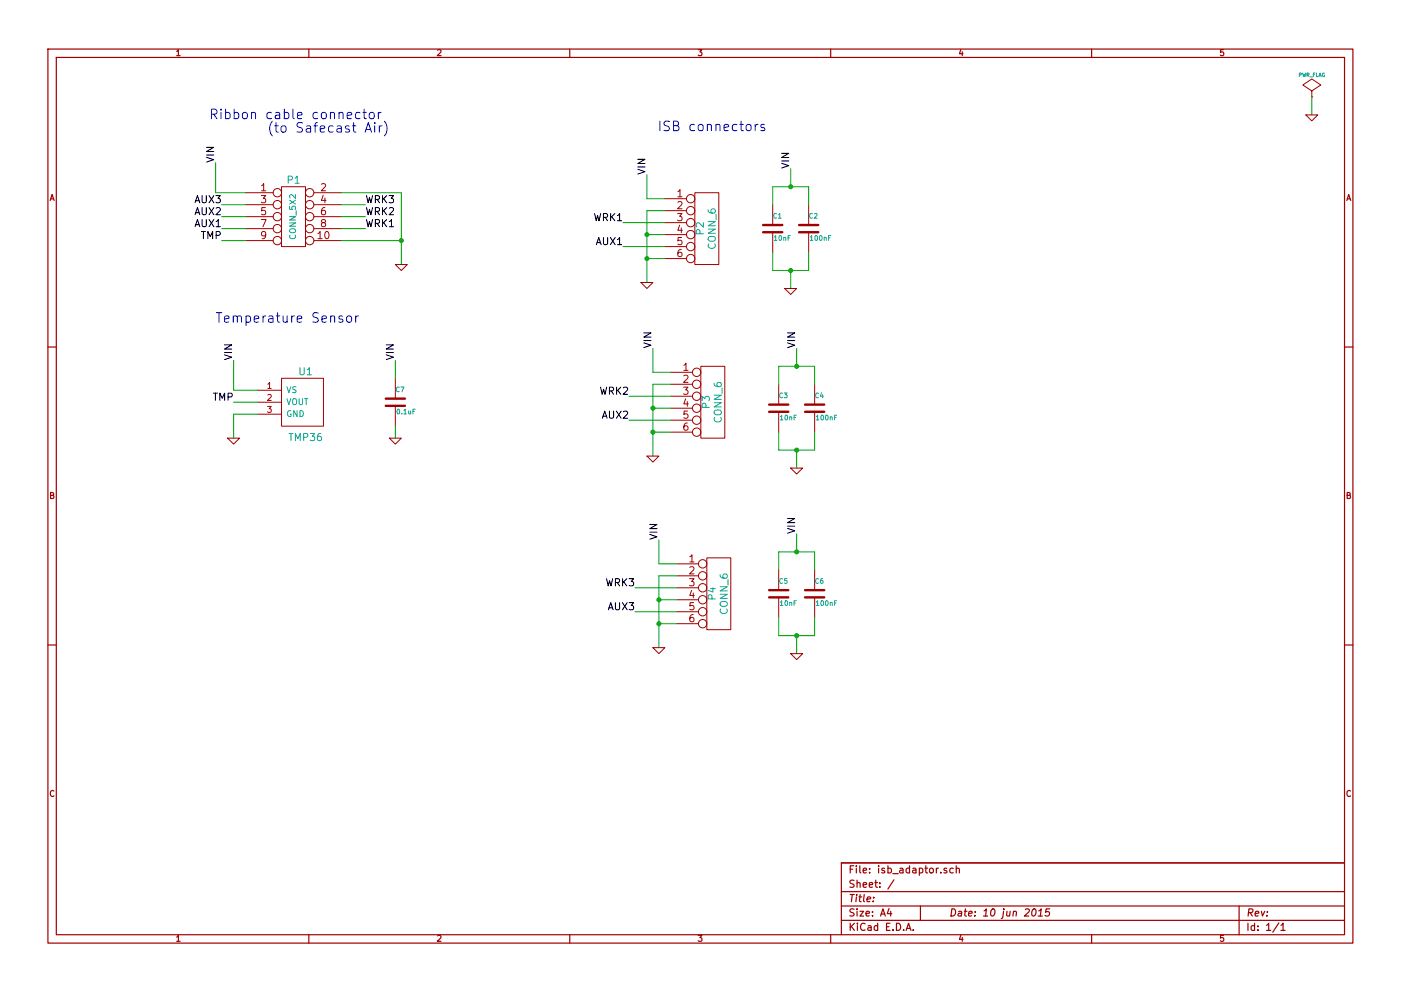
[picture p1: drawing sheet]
EESchema Schematic File Version 2
LIBS:power
LIBS:device
LIBS:transistors
LIBS:conn
LIBS:linear
LIBS:regul
LIBS:74xx
LIBS:cmos4000
LIBS:adc-dac
LIBS:memory
LIBS:xilinx
LIBS:special
LIBS:microcontrollers
LIBS:dsp
LIBS:microchip
LIBS:analog_switches
LIBS:motorola
LIBS:texas
LIBS:intel
LIBS:audio
LIBS:interface
LIBS:digital-audio
LIBS:philips
LIBS:display
LIBS:cypress
LIBS:siliconi
LIBS:opto
LIBS:atmel
LIBS:contrib
LIBS:valves
LIBS:tmp36
EELAYER 27 0
EELAYER END
$Descr A4 11693 8268
encoding utf-8
Sheet 1 1
Title ""
Date "10 jun 2015"
Rev ""
Comp ""
Comment1 ""
Comment2 ""
Comment3 ""
Comment4 ""
$EndDescr
$Comp
L CONN_6 P2
U 1 1
P 5900 1900
F 0 "P2" V 5850 1900 60  0000 C CNN
F 1 "CONN_6" V 5950 1900 60  0000 C CNN
F 2 "" H 5900 1900 60  0000 C CNN
F 3 "" H 5900 1900 60  0000 C CNN
	1    5900 1900
	1    0    0    -1  
$EndComp
$Comp
L CONN_5X2 P1
U 1 1
P 2450 1800
F 0 "P1" H 2450 2100 60  0000 C CNN
F 1 "CONN_5X2" V 2450 1800 50  0000 C CNN
F 2 "" H 2450 1800 60  0000 C CNN
F 3 "" H 2450 1800 60  0000 C CNN
	1    2450 1800
	1    0    0    -1  
$EndComp
Wire Wire Line
	5400 1650 5400 1450
Wire Wire Line
	5400 1750 5400 2350
$Comp
L GND #PWR01
U 1 1
P 5400 2350
F 0 "#PWR01" H 5400 2350 30  0001 C CNN
F 1 "GND" H 5400 2280 30  0001 C CNN
F 2 "" H 5400 2350 60  0000 C CNN
F 3 "" H 5400 2350 60  0000 C CNN
	1    5400 2350
	1    0    0    -1  
$EndComp
Text Label 5400 1450 1    60   ~ 0
VIN
Wire Wire Line
	5550 1650 5400 1650
Wire Wire Line
	5550 1750 5400 1750
Wire Wire Line
	5550 1950 5400 1950
Connection ~ 5400 1950
Wire Wire Line
	5550 2150 5400 2150
Connection ~ 5400 2150
Wire Wire Line
	5550 1850 5200 1850
Wire Wire Line
	5550 2050 5200 2050
Text Label 5200 1850 2    60   ~ 0
WRK1
Text Label 5200 2050 2    60   ~ 0
AUX1
$Comp
L CONN_6 P3
U 1 1
P 5950 3350
F 0 "P3" V 5900 3350 60  0000 C CNN
F 1 "CONN_6" V 6000 3350 60  0000 C CNN
F 2 "" H 5950 3350 60  0000 C CNN
F 3 "" H 5950 3350 60  0000 C CNN
	1    5950 3350
	1    0    0    -1  
$EndComp
Wire Wire Line
	5450 3100 5450 2900
Wire Wire Line
	5450 3200 5450 3800
$Comp
L GND #PWR02
U 1 1
P 5450 3800
F 0 "#PWR02" H 5450 3800 30  0001 C CNN
F 1 "GND" H 5450 3730 30  0001 C CNN
F 2 "" H 5450 3800 60  0000 C CNN
F 3 "" H 5450 3800 60  0000 C CNN
	1    5450 3800
	1    0    0    -1  
$EndComp
Text Label 5450 2900 1    60   ~ 0
VIN
Wire Wire Line
	5600 3100 5450 3100
Wire Wire Line
	5600 3200 5450 3200
Wire Wire Line
	5600 3400 5450 3400
Connection ~ 5450 3400
Wire Wire Line
	5600 3600 5450 3600
Connection ~ 5450 3600
Wire Wire Line
	5600 3300 5250 3300
Wire Wire Line
	5600 3500 5250 3500
Text Label 5250 3300 2    60   ~ 0
WRK2
Text Label 5250 3500 2    60   ~ 0
AUX2
$Comp
L CONN_6 P4
U 1 1
P 6000 4950
F 0 "P4" V 5950 4950 60  0000 C CNN
F 1 "CONN_6" V 6050 4950 60  0000 C CNN
F 2 "" H 6000 4950 60  0000 C CNN
F 3 "" H 6000 4950 60  0000 C CNN
	1    6000 4950
	1    0    0    -1  
$EndComp
Wire Wire Line
	5500 4700 5500 4500
Wire Wire Line
	5500 4800 5500 5400
$Comp
L GND #PWR03
U 1 1
P 5500 5400
F 0 "#PWR03" H 5500 5400 30  0001 C CNN
F 1 "GND" H 5500 5330 30  0001 C CNN
F 2 "" H 5500 5400 60  0000 C CNN
F 3 "" H 5500 5400 60  0000 C CNN
	1    5500 5400
	1    0    0    -1  
$EndComp
Text Label 5500 4500 1    60   ~ 0
VIN
Wire Wire Line
	5650 4700 5500 4700
Wire Wire Line
	5650 4800 5500 4800
Wire Wire Line
	5650 5000 5500 5000
Connection ~ 5500 5000
Wire Wire Line
	5650 5200 5500 5200
Connection ~ 5500 5200
Wire Wire Line
	5650 4900 5300 4900
Wire Wire Line
	5650 5100 5300 5100
Text Label 5300 4900 2    60   ~ 0
WRK3
Text Label 5300 5100 2    60   ~ 0
AUX3
Wire Wire Line
	2050 1600 1800 1600
Wire Wire Line
	1800 1600 1800 1350
Wire Wire Line
	2850 1600 3350 1600
Wire Wire Line
	3350 1600 3350 2200
Wire Wire Line
	3350 2000 2850 2000
Connection ~ 3350 2000
$Comp
L GND #PWR04
U 1 1
P 3350 2200
F 0 "#PWR04" H 3350 2200 30  0001 C CNN
F 1 "GND" H 3350 2130 30  0001 C CNN
F 2 "" H 3350 2200 60  0000 C CNN
F 3 "" H 3350 2200 60  0000 C CNN
	1    3350 2200
	1    0    0    -1  
$EndComp
Wire Wire Line
	2050 1900 1850 1900
Wire Wire Line
	2050 1700 1850 1700
Wire Wire Line
	2050 1800 1850 1800
Wire Wire Line
	2050 2000 1850 2000
Wire Wire Line
	2850 1700 3050 1700
Wire Wire Line
	2850 1800 3050 1800
Wire Wire Line
	2850 1900 3050 1900
Text Label 1850 2000 2    60   ~ 0
TMP
Text Label 3050 1900 0    60   ~ 0
WRK1
Text Label 3050 1800 0    60   ~ 0
WRK2
Text Label 3050 1700 0    60   ~ 0
WRK3
Text Label 1850 1900 2    60   ~ 0
AUX1
Text Label 1850 1800 2    60   ~ 0
AUX2
Text Label 1850 1700 2    60   ~ 0
AUX3
Text Label 1800 1350 1    60   ~ 0
VIN
Text Notes 3250 1000 2    80   ~ 0
Ribbon cable connector \n(to Safecast Air)
Text Notes 6400 1100 2    80   ~ 0
ISB connectors
$Comp
L C C1
U 1 1
P 6450 1900
F 0 "C1" H 6450 2000 40  0000 L CNN
F 1 "10nF" H 6456 1815 40  0000 L CNN
F 2 "~" H 6488 1750 30  0000 C CNN
F 3 "~" H 6450 1900 60  0000 C CNN
	1    6450 1900
	1    0    0    -1  
$EndComp
$Comp
L C C2
U 1 1
P 6750 1900
F 0 "C2" H 6750 2000 40  0000 L CNN
F 1 "100nF" H 6756 1815 40  0000 L CNN
F 2 "~" H 6788 1750 30  0000 C CNN
F 3 "~" H 6750 1900 60  0000 C CNN
	1    6750 1900
	1    0    0    -1  
$EndComp
Wire Wire Line
	6450 1700 6450 1550
Wire Wire Line
	6450 1550 6750 1550
Wire Wire Line
	6750 1550 6750 1700
Wire Wire Line
	6600 1550 6600 1400
Connection ~ 6600 1550
Wire Wire Line
	6450 2100 6450 2250
Wire Wire Line
	6450 2250 6750 2250
Wire Wire Line
	6750 2250 6750 2100
Wire Wire Line
	6600 2250 6600 2400
Connection ~ 6600 2250
$Comp
L GND #PWR05
U 1 1
P 6600 2400
F 0 "#PWR05" H 6600 2400 30  0001 C CNN
F 1 "GND" H 6600 2330 30  0001 C CNN
F 2 "" H 6600 2400 60  0000 C CNN
F 3 "" H 6600 2400 60  0000 C CNN
	1    6600 2400
	1    0    0    -1  
$EndComp
Text Label 6600 1400 1    60   ~ 0
VIN
$Comp
L C C3
U 1 1
P 6500 3400
F 0 "C3" H 6500 3500 40  0000 L CNN
F 1 "10nF" H 6506 3315 40  0000 L CNN
F 2 "~" H 6538 3250 30  0000 C CNN
F 3 "~" H 6500 3400 60  0000 C CNN
	1    6500 3400
	1    0    0    -1  
$EndComp
$Comp
L C C4
U 1 1
P 6800 3400
F 0 "C4" H 6800 3500 40  0000 L CNN
F 1 "100nF" H 6806 3315 40  0000 L CNN
F 2 "~" H 6838 3250 30  0000 C CNN
F 3 "~" H 6800 3400 60  0000 C CNN
	1    6800 3400
	1    0    0    -1  
$EndComp
Wire Wire Line
	6500 3200 6500 3050
Wire Wire Line
	6500 3050 6800 3050
Wire Wire Line
	6800 3050 6800 3200
Wire Wire Line
	6650 3050 6650 2900
Connection ~ 6650 3050
Wire Wire Line
	6500 3600 6500 3750
Wire Wire Line
	6500 3750 6800 3750
Wire Wire Line
	6800 3750 6800 3600
Wire Wire Line
	6650 3750 6650 3900
Connection ~ 6650 3750
$Comp
L GND #PWR06
U 1 1
P 6650 3900
F 0 "#PWR06" H 6650 3900 30  0001 C CNN
F 1 "GND" H 6650 3830 30  0001 C CNN
F 2 "" H 6650 3900 60  0000 C CNN
F 3 "" H 6650 3900 60  0000 C CNN
	1    6650 3900
	1    0    0    -1  
$EndComp
Text Label 6650 2900 1    60   ~ 0
VIN
$Comp
L C C5
U 1 1
P 6500 4950
F 0 "C5" H 6500 5050 40  0000 L CNN
F 1 "10nF" H 6506 4865 40  0000 L CNN
F 2 "~" H 6538 4800 30  0000 C CNN
F 3 "~" H 6500 4950 60  0000 C CNN
	1    6500 4950
	1    0    0    -1  
$EndComp
$Comp
L C C6
U 1 1
P 6800 4950
F 0 "C6" H 6800 5050 40  0000 L CNN
F 1 "100nF" H 6806 4865 40  0000 L CNN
F 2 "~" H 6838 4800 30  0000 C CNN
F 3 "~" H 6800 4950 60  0000 C CNN
	1    6800 4950
	1    0    0    -1  
$EndComp
Wire Wire Line
	6500 4750 6500 4600
Wire Wire Line
	6500 4600 6800 4600
Wire Wire Line
	6800 4600 6800 4750
Wire Wire Line
	6650 4600 6650 4450
Connection ~ 6650 4600
Wire Wire Line
	6500 5150 6500 5300
Wire Wire Line
	6500 5300 6800 5300
Wire Wire Line
	6800 5300 6800 5150
Wire Wire Line
	6650 5300 6650 5450
Connection ~ 6650 5300
$Comp
L GND #PWR07
U 1 1
P 6650 5450
F 0 "#PWR07" H 6650 5450 30  0001 C CNN
F 1 "GND" H 6650 5380 30  0001 C CNN
F 2 "" H 6650 5450 60  0000 C CNN
F 3 "" H 6650 5450 60  0000 C CNN
	1    6650 5450
	1    0    0    -1  
$EndComp
Text Label 6650 4450 1    60   ~ 0
VIN
$Comp
L TMP36 U1
U 1 1
P 2500 3350
F 0 "U1" H 2550 3600 60  0000 C CNN
F 1 "TMP36" H 2550 3050 60  0000 C CNN
F 2 "~" H 2700 3150 60  0000 C CNN
F 3 "~" H 2700 3150 60  0000 C CNN
	1    2500 3350
	1    0    0    -1  
$EndComp
Wire Wire Line
	2150 3250 1950 3250
Wire Wire Line
	1950 3250 1950 3000
Wire Wire Line
	2150 3350 1950 3350
Wire Wire Line
	2150 3450 1950 3450
Wire Wire Line
	1950 3450 1950 3650
$Comp
L GND #PWR08
U 1 1
P 1950 3650
F 0 "#PWR08" H 1950 3650 30  0001 C CNN
F 1 "GND" H 1950 3580 30  0001 C CNN
F 2 "" H 1950 3650 60  0000 C CNN
F 3 "" H 1950 3650 60  0000 C CNN
	1    1950 3650
	1    0    0    -1  
$EndComp
Text Label 1950 3350 2    60   ~ 0
TMP
Text Label 1950 3000 1    60   ~ 0
VIN
$Comp
L C C7
U 1 1
P 3300 3350
F 0 "C7" H 3300 3450 40  0000 L CNN
F 1 "0.1uF" H 3306 3265 40  0000 L CNN
F 2 "~" H 3338 3200 30  0000 C CNN
F 3 "~" H 3300 3350 60  0000 C CNN
	1    3300 3350
	1    0    0    -1  
$EndComp
Wire Wire Line
	3300 3000 3300 3150
Wire Wire Line
	3300 3650 3300 3550
$Comp
L GND #PWR09
U 1 1
P 3300 3650
F 0 "#PWR09" H 3300 3650 30  0001 C CNN
F 1 "GND" H 3300 3580 30  0001 C CNN
F 2 "" H 3300 3650 60  0000 C CNN
F 3 "" H 3300 3650 60  0000 C CNN
	1    3300 3650
	1    0    0    -1  
$EndComp
Text Label 3300 3000 1    60   ~ 0
VIN
Text Notes 3000 2700 2    80   ~ 0
Temperature Sensor
$Comp
L PWR_FLAG #FLG010
U 1 1
P 10950 800
F 0 "#FLG010" H 10950 895 30  0001 C CNN
F 1 "PWR_FLAG" H 10950 980 30  0000 C CNN
F 2 "" H 10950 800 60  0000 C CNN
F 3 "" H 10950 800 60  0000 C CNN
	1    10950 800 
	1    0    0    -1  
$EndComp
Wire Wire Line
	10950 800  10950 950 
$Comp
L GND #PWR011
U 1 1
P 10950 950
F 0 "#PWR011" H 10950 950 30  0001 C CNN
F 1 "GND" H 10950 880 30  0001 C CNN
F 2 "" H 10950 950 60  0000 C CNN
F 3 "" H 10950 950 60  0000 C CNN
	1    10950 950 
	1    0    0    -1  
$EndComp
$EndSCHEMATC
